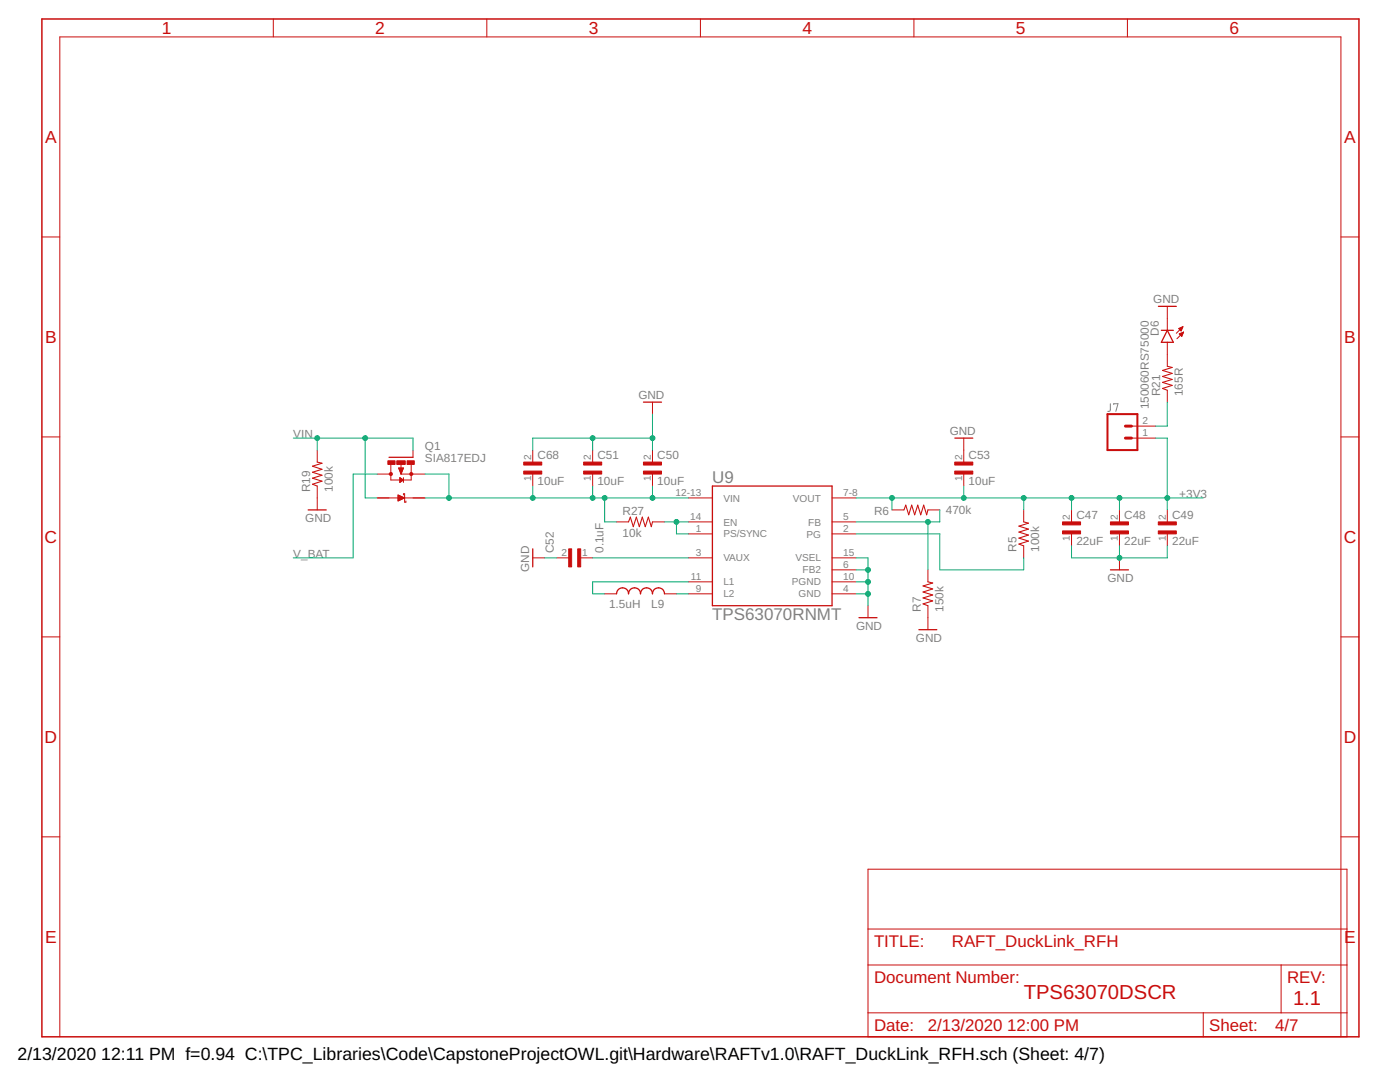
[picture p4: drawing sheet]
<svg xmlns="http://www.w3.org/2000/svg" width="279mm" height="216mm" viewBox="0 0 279 216" stroke-linecap="round" stroke-linejoin="round" font-family="sans-serif">
<path d="M221.6 80.6v1.3l-.2 .2h-.3M222.3 80.7v-.1h.8l-.4 1.5" fill="none" stroke="#808080" stroke-width=".2"/>
<path d="M8.4 3.8h262.8v203.1h-262.8z" fill="none" stroke="#c90d0c" stroke-width=".3"/>
<g fill="none" stroke="#c90d0c" stroke-width=".2">
<path d="M54.5 3.8v3.6M97.2 3.8v3.6M139.8 3.8v3.6M182.4 3.8v3.6M225 3.8v3.6M8.4 47.3h3.5M267.6 47.3h3.6M233 61.1v4.8M233 68.3v4.8M233 77.9v2.3M235.2 65.6l.9-.4-.4 .8zM235.3 65.6h.6"/>
<path d="M235.4 66.6l.8-.3-.4 .8zM235.4 65.5h.5M235.4 66.6h.7M235.4 65.7h.4M235.5 66.7h.5M235.5 65.8h.3M235.6 66.8h.3M235.6 66h.2M235.6 65.4h.4M235.6 66.5h.5M235.7 67h.2M235.8 67.1h.1"/>
<path d="M235.9 65.3h.1M235.9 66.4h.2M236.1 65.2l-1.3 1.3M236.2 66.3h.1M236.2 66.3l-1.3 1.3M8.4 87.2h3.5M63.3 89.8v2.4M63.3 97v4.7M75.3 94.6h2.7M75.3 99.4h9.5M78 92.7v3.1h1.9M79.4 98.8l1.4 .6-1.4 .6z"/>
<path d="M79.4 99.9h.2M79.4 99.8h.5M79.4 99.7h.7M79.4 99.5h.9M79.4 99.4h1.2M79.4 99.2h1M79.4 99.1h.8M79.4 99h.5M79.4 98.9h.3M79.6 93.4h.9l-.5 1.2zM79.6 93.5h.9M79.7 93.6h.7"/>
<path d="M79.7 93.7h.7M79.8 93.9h.5M79.8 94h.5M79.8 95.3l.7 .5M79.8 95.3v1l.7-.5M79.8 96.2h.1M79.8 96.1h.3M79.8 96h.4M79.8 95.9h.6M79.8 95.8h.7M79.8 95.7h.5M79.8 95.5h.3"/>
<path d="M79.8 95.4h.2M79.8 95.3h.1M79.8 94.1h.4M79.9 94.2h.3M79.9 94.3h.3M80 94.4h.1M80 94.5h.1M80 94.6h4.8M80 92.6v2M80.5 95.3v1M80.5 98.8v-.3h.3v1.7h.2v-.2M82.1 92.7v3.1h-1.6"/>
<path d="M82.4 89.8v1.4M106.3 89.8v2.4M106.3 94.6v2.4M118.3 89.8v2.4M118.3 94.6v2.4M130.2 80.2v2.4M130.2 89.8v2.4M130.2 94.6v2.4M137.4 99.4h4.8M166.1 99.4h4.7M192.3 87.4v4.8M192.3 94.6v2.4"/>
<path d="M225.8 87.4h4.8M225.8 85h4.8M267.6 87.2h3.6M106.3 111.3h2.4M111.1 111.3h2.4M115.9 111.3h2.4M120.7 118.5h2.3M123 104.1h2.4M130.2 104.1h2.4M132.6 118.5h2.4M137.4 111.3h4.8M137.4 104.1h4.8"/>
<path d="M137.4 106.5h4.8M137.4 116.1h4.8M137.4 118.5h4.8M166.1 111.3h4.7M166.1 104.1h4.7M166.1 106.5h4.7M166.1 116.1h4.7M166.1 118.5h4.7M166.1 113.7h4.7M178 101.7h2.4M185.2 113.7v2.4M185.2 101.7h2.4"/>
<path d="M204.3 101.7v2.4M204.3 108.9v2.4M213.8 101.7v2.4M213.8 106.5v2.4M223.4 101.7v2.4M223.4 106.5v2.4M223.4 111.3v2.4M233 101.7v2.4M233 106.5v2.4M8.4 127.1h3.5M173.2 120.9v2.4M185.2 120.9v4.7"/>
<path d="M267.6 127.1h3.6M8.4 167h3.5M173.2 173.4h95.6v33.5h-95.6zM267.6 167h3.6M173.2 192.6h95.6M173.2 185.4h95.6M255.7 192.6v9.5M11.9 206.9v-199.5h255.7v199.5M173.2 202.1h95.6M240.1 202.1v4.8"/>
</g>
<g fill="none" stroke="#c90d0c" stroke-width=".25">
<path d="M231.2 61.1h3.6M231.8 65.9h2.4M233 65.9l1.2 2.4h-2.4zM77.6 91.2h4.8M128.4 80.2h3.6M142.2 97h23.9v23.9h-23.9zM190.6 87.4h3.5M61.5 101.7h3.6M106.3 109.5v3.6M123 118.5a1.2 1.2 0 0 1 1.2-1.2 1.2 1.2 0 0 1 1.2 1.2 1.2 1.2 0 0 1 1.2-1.2 1.2 1.2 0 0 1 1.2 1.2 1.2 1.2 0 0 1 1.2-1.2 1.2 1.2 0 0 1 1.2 1.2 1.2 1.2 0 0 1 1.2-1.2 1.2 1.2 0 0 1 1.2 1.2M221.6 113.7h3.6M171.4 123.3h3.6"/>
<path d="M183.4 125.6h3.6"/>
</g>
<g fill="#c90d0c" stroke="#c90d0c" stroke-width=".2">
<circle cx="82.1" cy="94.6" r=".31"/>
<circle cx="78" cy="94.6" r=".31"/>
</g>
<g fill="#c90d0c" stroke="#c90d0c" stroke-width=".2">
<path d="M77.4 91.9h1.4v.8h-1.4z"/>
<path d="M81.2 91.9h1.5v.8h-1.5z"/>
<path d="M79.2 91.9h1.7v.8h-1.7z"/>
<path d="M212 105.9h3.6v.6h-3.6z"/>
<path d="M212 104.1h3.6v.6h-3.6z"/>
<path d="M221.6 105.9h3.6v.6h-3.6z"/>
<path d="M221.6 104.1h3.6v.6h-3.6z"/>
<path d="M231.2 105.9h3.6v.6h-3.6z"/>
<path d="M231.2 104.1h3.6v.6h-3.6z"/>
<path d="M115.3 109.5h.6v3.6h-.6z"/>
<path d="M113.5 109.5h.6v3.6h-.6z"/>
<path d="M128.4 94h3.6v.6h-3.6z"/>
<path d="M128.4 92.2h3.6v.6h-3.6z"/>
<path d="M116.5 94h3.6v.6h-3.6z"/>
<path d="M116.5 92.2h3.6v.6h-3.6z"/>
<path d="M190.5 94h3.6v.6h-3.6z"/>
<path d="M190.5 92.2h3.6v.6h-3.6z"/>
<path d="M104.5 94h3.6v.6h-3.6z"/>
<path d="M104.5 92.2h3.6v.6h-3.6z"/>
</g>
<path d="M233 73.1l.9 .2-1.9 .6 1.9 .6-1.9 .6 1.9 .6-1.9 .6 1.9 .6-1.9 .6 1 .4M63.3 92.2l1 .2-1.9 .6 1.9 .6-1.9 .6 1.9 .6-1.9 .6 1.9 .6-1.9 .6 .9 .4M125.4 104.1l.4-.9 .6 1.9 .6-1.9 .6 1.9 .6-1.9 .6 1.9 .6-1.9 .6 1.9 .2-1M180.4 101.7l.4-.9 .6 1.9 .5-1.9 .6 1.9 .7-1.9 .5 1.9 .6-1.9 .6 1.9 .3-1M185.2 116.1l.9 .2-1.9 .6 1.9 .6-1.9 .6 1.9 .6-1.9 .6 1.9 .6-1.9 .6 1 .4M204.3 104.1l1 .3-2 .6 2 .6-2 .6 2 .6-2 .6 2 .6-2 .6 1 .3" fill="none" stroke="#c90d0c" stroke-width=".21"/>
<path d="M221 82.6h6v7.2h-6z" fill="none" stroke="#c90d0c" stroke-width=".4"/>
<path d="M224.6 85h1.2M224.6 87.4h1.2" fill="none" stroke="#c90d0c" stroke-width=".59"/>
<g fill="none" stroke="#0dab76" stroke-width=".2">
<path d="M58.5 87.4h23.9v2.4M63.3 87.4v2.4M72.9 87.4v12h2.4M75.3 94.6h-4.8v16.7h-12M84.8 94.6h4.8v4.8M84.8 99.4h52.6M106.3 97v2.4M118.3 87.4v2.4M118.3 97v2.4M120.7 99.4v4.7h2.3M130.2 82.6v7.2M130.2 97v2.4"/>
<path d="M130.2 87.4h-23.9v2.4M170.8 99.4h69.3M178 99.4v2.3M192.3 97v2.4M204.3 99.4v2.3M213.8 99.4v2.3M223.4 99.4v2.3M230.6 87.4h2.4v14.3M233 80.2v4.8h-2.4M108.7 111.3h2.4M118.3 111.3h19.1M132.6 104.1h4.8"/>
<path d="M135 118.5h2.4M135 104.1v2.4h2.4M137.4 116.1h-19.1v2.4h2.4M170.8 111.3h2.4v9.6M170.8 118.5h2.4M170.8 116.1h2.4M170.8 113.7h2.4M170.8 106.5h16.8v7.2h16.7v-2.4M185.2 104.1v9.6M187.6 101.7v2.4h-16.8M213.8 108.9v2.4h19.2v-2.4M223.4 108.9v2.4"/>
</g>
<g fill="#0dab76" stroke="#0dab76" stroke-width=".2">
<circle cx="223.4" cy="111.3" r=".49"/>
<circle cx="173.2" cy="118.5" r=".49"/>
<circle cx="173.2" cy="116.1" r=".49"/>
<circle cx="173.2" cy="113.7" r=".49"/>
<circle cx="130.2" cy="87.4" r=".49"/>
<circle cx="118.3" cy="87.4" r=".49"/>
<circle cx="72.9" cy="87.4" r=".49"/>
<circle cx="63.3" cy="87.4" r=".49"/>
<circle cx="130.2" cy="99.4" r=".49"/>
<circle cx="118.3" cy="99.4" r=".49"/>
<circle cx="106.3" cy="99.4" r=".49"/>
<circle cx="89.6" cy="99.4" r=".49"/>
<circle cx="120.7" cy="99.4" r=".49"/>
<circle cx="185.2" cy="104.1" r=".49"/>
<circle cx="178" cy="99.4" r=".49"/>
<circle cx="192.3" cy="99.4" r=".49"/>
<circle cx="233" cy="99.4" r=".49"/>
<circle cx="204.3" cy="99.4" r=".49"/>
<circle cx="213.8" cy="99.4" r=".49"/>
<circle cx="223.4" cy="99.4" r=".49"/>
<circle cx="135" cy="104.1" r=".49"/>
</g>
<g font-size="4" fill="#c90d0c">
<text x="204.3" y="199.2">TPS63070DSCR</text>
<text x="258.1" y="200.4">1.1</text>
</g>
<g font-size="3.5" fill="#c90d0c">
<text x="32.3" y="6.8">1</text>
<text x="74.9" y="6.8">2</text>
<text x="117.5" y="6.8">3</text>
<text x="160.1" y="6.8">4</text>
<text x="202.7" y="6.8">5</text>
<text x="245.4" y="6.8">6</text>
<text x="9" y="28.6">A</text>
<text x="268.3" y="28.6">A</text>
<text x="9" y="68.5">B</text>
<text x="268.3" y="68.5">B</text>
<text x="8.9" y="108.4">C</text>
<text x="268.2" y="108.4">C</text>
<text x="8.9" y="148.3">D</text>
<text x="268.2" y="148.3">D</text>
<text x="9" y="188.2">E</text>
<text x="268.3" y="188.2">E</text>
</g>
<g font-size="3.5">
<text x="3.5" y="211.4">2/13/2020</text>
<text x="20.2" y="211.4">12:11 PM f=0.94 C:\TPC_Libraries\Code\CapstoneProjectOWL.git\Hardware\RAFTv1.0\RAFT_DuckLink_RFH.sch (Sheet: 4/7)</text>
</g>
<g font-size="3.4" fill="#808080">
<text x="142.1" y="96.5">U9</text>
<text x="142.1" y="123.8">TPS63070RNMT</text>
</g>
<g font-size="3.4" fill="#c90d0c">
<text x="174.4" y="189">TITLE:</text>
<text x="190" y="189">RAFT_DuckLink_RFH</text>
<text x="174.4" y="196.1">Document Number:</text>
<text x="256.9" y="196.1">REV:</text>
<text x="174.4" y="205.7">Date:</text>
<text x="185.2" y="205.7">2/13/2020</text>
<text x="201" y="205.7">12:00 PM</text>
<text x="241.3" y="205.7">Sheet:</text>
<text x="254.5" y="205.7">4/7</text>
</g>
<g font-size="2.3" fill="#808080">
<text x="230.2" y="60.4">GND</text>
<text x="231.3" y="67" transform="rotate(-90 231.3 67)">D6</text>
<text x="127.4" y="79.5">GND</text>
<text x="229.3" y="81.7" transform="rotate(-90 229.3 81.7)">150060RS75000</text>
<text x="231.6" y="79.1" transform="rotate(-90 231.6 79.1)">R21</text>
<text x="236.1" y="79.1" transform="rotate(-90 236.1 79.1)">165R</text>
<text x="58.5" y="87.4">VIN</text>
<text x="84.8" y="89.8">Q1</text>
<text x="189.5" y="86.7">GND</text>
<text x="84.8" y="92.2">SIA817EDJ</text>
<text x="107.3" y="91.6">C68</text>
<text x="119.2" y="91.6">C51</text>
<text x="131.2" y="91.6">C50</text>
<text x="193.3" y="91.6">C53</text>
<text x="61.9" y="98.2" transform="rotate(-90 61.9 98.2)">R19</text>
<text x="66.4" y="98.2" transform="rotate(-90 66.4 98.2)">100k</text>
<text x="107.3" y="96.7">10uF</text>
<text x="119.2" y="96.7">10uF</text>
<text x="131.2" y="96.7">10uF</text>
<text x="193.3" y="96.7">10uF</text>
<text x="235.4" y="99.4">+3V3</text>
<text x="60.9" y="104.1">GND</text>
<text x="124.2" y="107.3">10k</text>
<text x="124.2" y="102.7">R27</text>
<text x="174.4" y="102.7">R6</text>
<text x="188.8" y="102.5">470k</text>
<text x="214.8" y="103.5">C47</text>
<text x="224.4" y="103.5">C48</text>
<text x="233.9" y="103.5">C49</text>
<text x="58.5" y="111.3">V_BAT</text>
<text x="110.5" y="110.4" transform="rotate(-90 110.5 110.4)">C52</text>
<text x="120.4" y="110.4" transform="rotate(-90 120.4 110.4)">0.1uF</text>
<text x="202.9" y="110.1" transform="rotate(-90 202.9 110.1)">R5</text>
<text x="207.4" y="110.1" transform="rotate(-90 207.4 110.1)">100k</text>
<text x="214.8" y="108.7">22uF</text>
<text x="224.4" y="108.7">22uF</text>
<text x="233.9" y="108.7">22uF</text>
<text x="105.6" y="114.1" transform="rotate(-90 105.6 114.1)">GND</text>
<text x="221" y="116.1">GND</text>
<text x="121.5" y="121.3">1.5uH</text>
<text x="130" y="121.3">L9</text>
<text x="170.8" y="125.6">GND</text>
<text x="183.8" y="122.1" transform="rotate(-90 183.8 122.1)">R7</text>
<text x="188.3" y="122.1" transform="rotate(-90 188.3 122.1)">150k</text>
<text x="182.8" y="128">GND</text>
</g>
<g font-size="2" fill="#808080">
<text x="228" y="87.1">1</text>
<text x="228" y="84.7">2</text>
<text x="106" y="91.9" transform="rotate(-90 106 91.9)">2</text>
<text x="117.9" y="91.9" transform="rotate(-90 117.9 91.9)">2</text>
<text x="129.9" y="91.9" transform="rotate(-90 129.9 91.9)">2</text>
<text x="192" y="91.9" transform="rotate(-90 192 91.9)">2</text>
<text x="106" y="96" transform="rotate(-90 106 96)">1</text>
<text x="117.9" y="96" transform="rotate(-90 117.9 96)">1</text>
<text x="129.9" y="96" transform="rotate(-90 129.9 96)">1</text>
<text x="134.8" y="99">12-13</text>
<text x="144.4" y="100.1">VIN</text>
<text x="158.3" y="100.1">VOUT</text>
<text x="168.3" y="99">7-8</text>
<text x="192" y="96" transform="rotate(-90 192 96)">1</text>
<text x="137.7" y="103.8">14</text>
<text x="138.8" y="106.2">1</text>
<text x="144.4" y="104.9">EN</text>
<text x="144.4" y="107.3">PS/SYNC</text>
<text x="161" y="107.3">PG</text>
<text x="161.3" y="104.9">FB</text>
<text x="168.3" y="103.8">5</text>
<text x="168.3" y="106.2">2</text>
<text x="213.5" y="108" transform="rotate(-90 213.5 108)">1</text>
<text x="213.5" y="103.8" transform="rotate(-90 213.5 103.8)">2</text>
<text x="223.1" y="108" transform="rotate(-90 223.1 108)">1</text>
<text x="223.1" y="103.8" transform="rotate(-90 223.1 103.8)">2</text>
<text x="232.6" y="108" transform="rotate(-90 232.6 108)">1</text>
<text x="232.6" y="103.8" transform="rotate(-90 232.6 103.8)">2</text>
<text x="112" y="111">2</text>
<text x="116.2" y="111">1</text>
<text x="138.8" y="111">3</text>
<text x="144.4" y="112">VAUX</text>
<text x="158.7" y="112">VSEL</text>
<text x="168.3" y="111">15</text>
<text x="168.3" y="113.4">6</text>
<text x="137.9" y="115.8">11</text>
<text x="138.8" y="118.1">9</text>
<text x="144.4" y="116.8">L1</text>
<text x="144.4" y="119.2">L2</text>
<text x="158" y="116.8">PGND</text>
<text x="159.4" y="119.2">GND</text>
<text x="160.2" y="114.4">FB2</text>
<text x="168.3" y="118.1">4</text>
<text x="168.3" y="115.8">10</text>
</g>
</svg>
